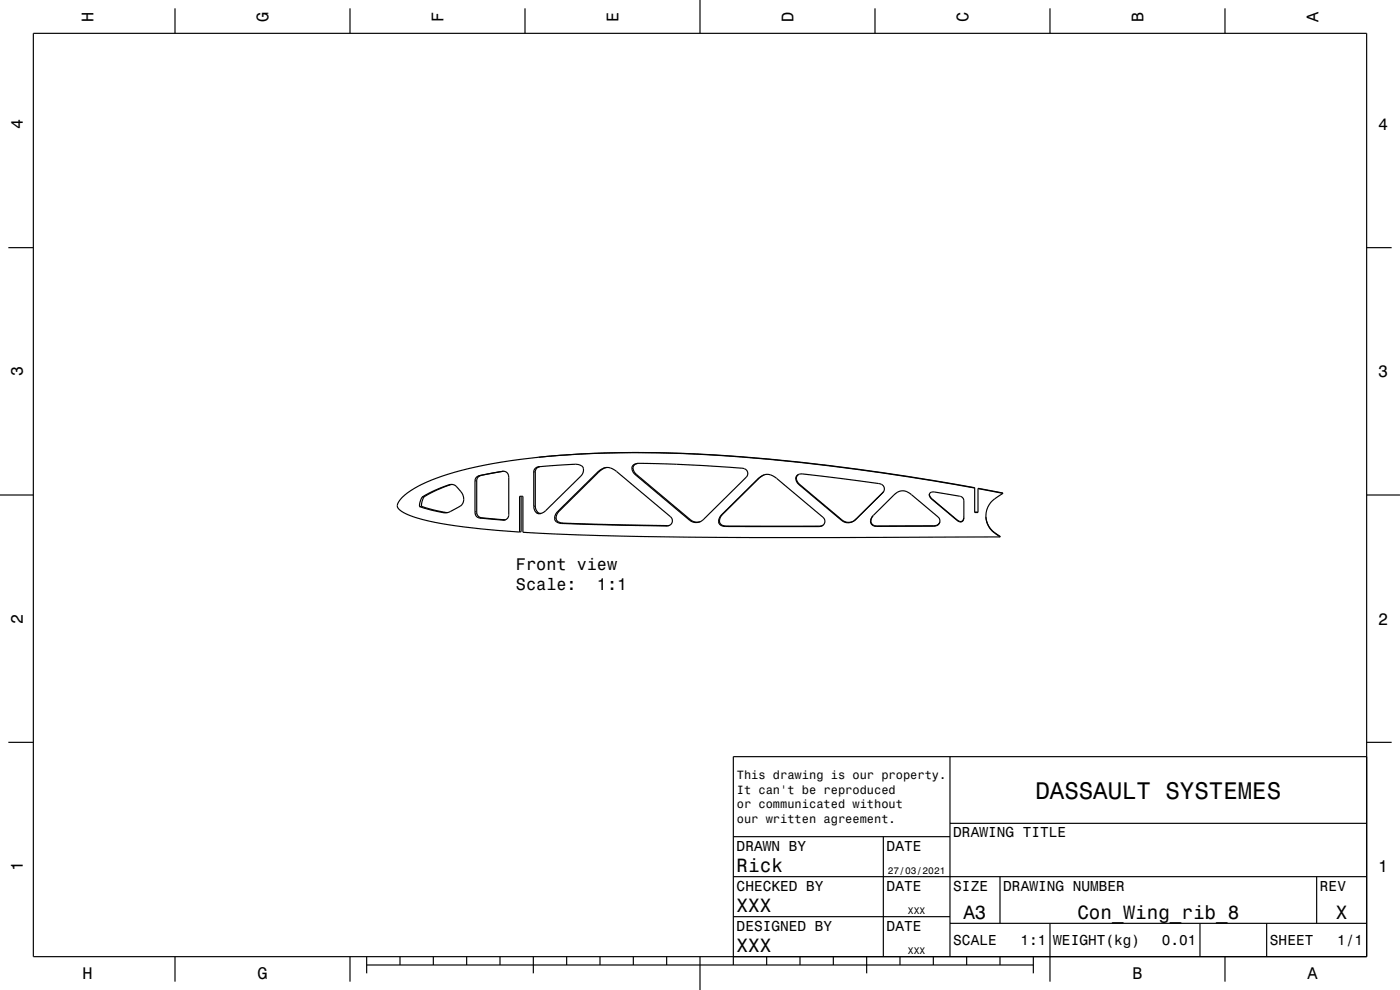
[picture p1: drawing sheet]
<svg xmlns="http://www.w3.org/2000/svg" width="420mm" height="297mm" viewBox="0 0 420 297" stroke-linecap="round" stroke-linejoin="round" font-family="sans-serif">
<g fill="none" stroke="#000" stroke-width=".35">
<path d="M10 10h400v277h-400zM52.5 2.5v7.5M105 2.5v7.5M157.5 2.5v7.5M210 0v10M262.5 2.5v7.5M315 2.5v7.5M367.5 2.5v7.5M2.5 74.3h7.5M410 74.3h7.5M161.6 137.2a122.7 122.7 0 0 0-32.1 6.8 21.1 21.1 0 0 0-9.9 6.5l-.4 1.2M161.6 137.2a354.2 354.2 0 0 1 69.2 .6 739.1 739.1 0 0 1 61.6 8.6"/>
<path d="M161.6 137.2a347.6 347.6 0 0 1 69.3 .5 734.4 734.4 0 0 1 61.5 8.6v7.5h1v-7.3l7.5 1.5M189.9 139.7a7.6 7.6 0 0 1 4.7-.7l16.2 .7 11.8 .8a1.61 1.61 0 0 1 1.6 .9 1.61 1.61 0 0 1-.3 1.8l-12.8 12.5a3.1 3.1 0 0 1-4.4 .3l-16.1-13.6a1.94 1.94 0 0 1-.7-2.7zM191.4 139a1.62 1.62 0 0 0-1.5 1.2 1.62 1.62 0 0 0 .7 1.8l16.6 14 1.4 .6 1.5-.1M0 148.5h10M119.2 151.7a3.2 3.2 0 0 0 2.3 2.3 52.4 52.4 0 0 0 15.4 3.8l7.2 .8 11.8 1M119.2 151.7h.1M126.5 151.9l3.3 1 4.5 .9M126.5 151.9l-.6 .1M126.6 149.1a26.4 26.4 0 0 1 9.1-3.8l.9 .3 1 1.2a3.2 3.2 0 0 1 .3 5.1l-1.1 .6a5.8 5.8 0 0 1-3.9 1.3l-7-1.8M126.6 149.1l-.6 1.4-.1 1.5M127.2 149.1l-.6 1.3-.1 1.5M127.2 149.1h-.6"/>
<path d="M135.5 145.3l-4.5 1.7-3.8 2.1M143 143.1l1-.5 4.5-.8a5.5 5.5 0 0 1 3.5-.1l.5 .6 .1 .7v11.4a1.83 1.83 0 0 1-2.6 1.6l-3.5-.3a7.2 7.2 0 0 1-3.6-.8l-.4-1.3v-9.4zM151.1 141.4l-4.5 .8a5.6 5.6 0 0 0-3.4 1.2l-.2 .7v9.4a1.96 1.96 0 0 0 2.5 1.9l6.1 .5M155.9 159.6v-10.7h1v10.8l9.5 .5a1338.9 1338.9 0 0 0 59.8 1.1l73.9-.2M156.3 148.9v10.6l-.4 .1M160.5 140.6a7.9 7.9 0 0 1 4.1-.8l7-.5a3.1 3.1 0 0 1 3.4 1.2v1.2l-.8 1.1-10.5 10.4a1.95 1.95 0 0 1-2.3 .8 1.95 1.95 0 0 1-1.3-2.1v-10.4zM161.9 140a1.55 1.55 0 0 0-1.3 1.5v10.3a1.86 1.86 0 0 0 1.7 2.2M167.2 153.5l12-11.8a3.8 3.8 0 0 1 5.8-.3l16.2 13.6a1.59 1.59 0 0 1 .4 1.9 1.59 1.59 0 0 1-1.7 .9l-31.4-.8a1.89 1.89 0 0 1-2.1-1.2 1.89 1.89 0 0 1 .8-2.3zM181.9 140.2l-.9 .4-1.2 .9-12.1 11.9a1.87 1.87 0 0 0-.2 3.1l1.4 .4 7.8 .3 24.2 .4M216.4 154.5l10.9-10.7a3.7 3.7 0 0 1 5.7-.3l13.9 11.7a1.67 1.67 0 0 1 .3 2.1 1.67 1.67 0 0 1-2 .7h-25.5a4.8 4.8 0 0 1-4-.9v-1.3zM229.3 142.4l-1.7 1.2-10.9 10.8a1.85 1.85 0 0 0-.1 3.1M239.2 142.6l.7-.4h1l22.7 2.9a1.63 1.63 0 0 1 1.5 .8 1.63 1.63 0 0 1-.1 1.8l-8.2 8.1a3.1 3.1 0 0 1-4.4 .2l-12.7-10.6-.9-1.5v-.7z"/>
<path d="M239.6 142.3a1.74 1.74 0 0 0 .3 3l12.6 10.6a3.1 3.1 0 0 0 4.4-.2M247 157.5l-1.3 .3-8.5 .1-19.4-.1-1.2-.3M261.9 154.7a1.77 1.77 0 0 0-.5 2.3 1.77 1.77 0 0 0 2.2 .8l14.2-.1a7 7 0 0 0 3.7-.4l.5-.7M262 154.6l6.1-6.1a3.5 3.5 0 0 1 5.3-.1l8 6.7a1.7 1.7 0 0 1 .2 2.2 1.7 1.7 0 0 1-2 .6h-16a1.83 1.83 0 0 1-2.3-.9 1.83 1.83 0 0 1 .7-2.4zM265 147.7l-.1 .1M265 147.6l-.1 .1M278.8 148.2l.1 .5 .6 .8 8.4 6.9M279.1 147.8a9.4 9.4 0 0 1 4.1 .3l4.5 .7a1.46 1.46 0 0 1 1.5 1.4v4.9a1.17 1.17 0 0 1-.7 1.4 1.17 1.17 0 0 1-1.5-.4l-7.4-6.3a1.34 1.34 0 0 1-.5-2zM289.2 155.3a1.04 1.04 0 0 1-1.3 1.1M292.4 153.6h1M293.4 146.6l7.5 1.4M295.8 155.1a8 8 0 0 0 4.2 5.8l.1 .2"/>
<path d="M300.9 148a15.4 15.4 0 0 0-4.1 3.3 6.8 6.8 0 0 0 3.3 9.8M410 148.5h10M2.5 222.7h7.5M285 227v60M410 222.7h7.5M410 227h-190v62.5M220 251h65M265 251v36M285 247h125M220 275h65M220 263h190M285 277h125"/>
<path d="M300 263v14M315 277v17.5M360 277v10M380 277v10M395 263v14M52.5 287v7.5M105 287v7.5M110 289.5h200M110 287v5M120 287v2.5M130 287v2.5M140 287v2.5"/>
<path d="M150 287v2.5M160 287v5M170 287v2.5M180 287v2.5M190 287v2.5M200 287v2.5M210 287v10M230 287v2.5M240 287v2.5M250 287v2.5M260 287v5M270 287v2.5"/>
<path d="M280 287v2.5M290 287v2.5M300 287v2.5M310 287v5M367.5 287v7.5"/>
</g>
<g fill="none" stroke="#000" stroke-width=".3">
<path d="M190.6 139.3h-.4M133.5 153.7l-.6 .1M135.1 145.4l-.5 .1M143 144.2h-.5M143 153.5l-.5 .1M143.1 154.1l-.5 .1M143.9 142.8h-.5M144.3 155.3l-.5 .1M144.5 155.3l-.5 .1M144.5 142.6h-.5M151 141.4h-.3M151.2 155.9l-.5 .1"/>
<path d="M151.6 155.9l-.4 .1M160.6 141.5l-.5 .1M160.6 151.8l-.5 .1M161.3 153.7l-.4 .1M161.8 140l-.4 .1M162.2 154.1h-.3M166.8 155.4l-.4 .1M167.5 156.5l-.4 .1M167.7 153.4l-.5 .1M168.9 156.9l-.4 .1M179.6 141.7h-.4M181.2 140.5l-.4 .1"/>
<path d="M189.9 140.5l-.3 .1M190.9 142.3l-.3 .1M200.2 157.7l-.3 .1M200.8 157.6l-.3 .1M207 155.8l-.3 .2M207.2 156l-.3 .1M215.8 156.3l-.2 .1M216.6 157.5l-.2 .2M216.7 154.4l-.3 .1M217.9 157.8l-.2 .1M227.5 143.7l-.2 .1M229 142.6l-.2 .1"/>
<path d="M238.9 143.8l-.1 .1M239.9 145.3l-.2 .1M245.7 157.8l-.1 .2M246.4 157.8l-.1 .1M252.5 155.9l-.1 .1M252.7 156.1l-.2 .1M256.5 156l-.1 .1M256.9 155.7l-.1 .1M261.3 156l-.1 .1M262.3 157.7l-.1 .1M263.1 157.8v.1M264.9 147.7v.1"/>
<path d="M278.9 148.7v.1M279.6 149.7v.1M280.1 157.7v.2M280.9 157.6v.2M287.1 155.9l-.1 .2M287.9 156.4v.1M289 155.9v.1M298.4 159.8v.1"/>
</g>
<text font-size="7.2" x="310.6" y="239.6">DASSAULT SYSTEMES</text>
<g font-size="5.8">
<text x="221" y="261.6">Rick</text>
<text x="221" y="273.6">XXX</text>
<text x="289" y="275.6">A3</text>
<text x="323.2" y="275.6">Con_Wing_rib_8</text>
<text x="400.8" y="275.6">X</text>
<text x="221" y="285.6">XXX</text>
</g>
<g font-size="5">
<text x="28.1" y="6.5" transform="rotate(-90 28.1 6.5)">H</text>
<text x="80.6" y="6.5" transform="rotate(-90 80.6 6.5)">G</text>
<text x="133.1" y="6.5" transform="rotate(-90 133.1 6.5)">F</text>
<text x="185.6" y="6.5" transform="rotate(-90 185.6 6.5)">E</text>
<text x="238.1" y="6.5" transform="rotate(-90 238.1 6.5)">D</text>
<text x="290.6" y="6.5" transform="rotate(-90 290.6 6.5)">C</text>
<text x="343.1" y="6.5" transform="rotate(-90 343.1 6.5)">B</text>
<text x="395.6" y="6.5" transform="rotate(-90 395.6 6.5)">A</text>
<text x="6.8" y="38.7" transform="rotate(-90 6.8 38.7)">4</text>
<text x="413.5" y="39">4</text>
<text x="6.8" y="112.9" transform="rotate(-90 6.8 112.9)">3</text>
<text x="413.5" y="113.2">3</text>
<text x="154.8" y="170.9">Front view</text>
<text x="154.8" y="177">Scale:</text>
<text x="179.1" y="177">1:1</text>
<text x="6.8" y="187.1" transform="rotate(-90 6.8 187.1)">2</text>
<text x="413.5" y="187.4">2</text>
<text x="6.8" y="261.3" transform="rotate(-90 6.8 261.3)">1</text>
<text x="413.5" y="261.6">1</text>
<text x="24.7" y="293.8">H</text>
<text x="77.2" y="293.8">G</text>
<text x="339.7" y="293.8">B</text>
<text x="392.2" y="293.8">A</text>
</g>
<g font-size="4.3">
<text x="286" y="251.2">DRAWING TITLE</text>
<text x="221" y="255.2">DRAWN BY</text>
<text x="266" y="255.2">DATE</text>
<text x="221" y="267.2">CHECKED BY</text>
<text x="266" y="267.2">DATE</text>
<text x="286" y="267.2">SIZE</text>
<text x="301" y="267.2">DRAWING NUMBER</text>
<text x="396" y="267.2">REV</text>
<text x="221" y="279.2">DESIGNED BY</text>
<text x="266" y="279.2">DATE</text>
<text x="286" y="283.6">SCALE</text>
<text x="306.2" y="283.6">1:1</text>
<text x="316" y="283.6">WEIGHT(kg)</text>
<text x="348.6" y="283.6">0.01</text>
<text x="381" y="283.6">SHEET</text>
<text x="401.2" y="283.6">1/1</text>
</g>
<g font-size="3.6">
<text x="221.1" y="233.8">This drawing is our property.</text>
<text x="221.1" y="238.1">It can't be reproduced</text>
<text x="221.1" y="242.5">or communicated without</text>
<text x="221.1" y="246.8">our written agreement.</text>
</g>
<g font-size="2.9">
<text x="266.3" y="262.3">27/03/2021</text>
<text x="272.4" y="274.3">XXX</text>
<text x="272.4" y="286.3">XXX</text>
</g>
</svg>
